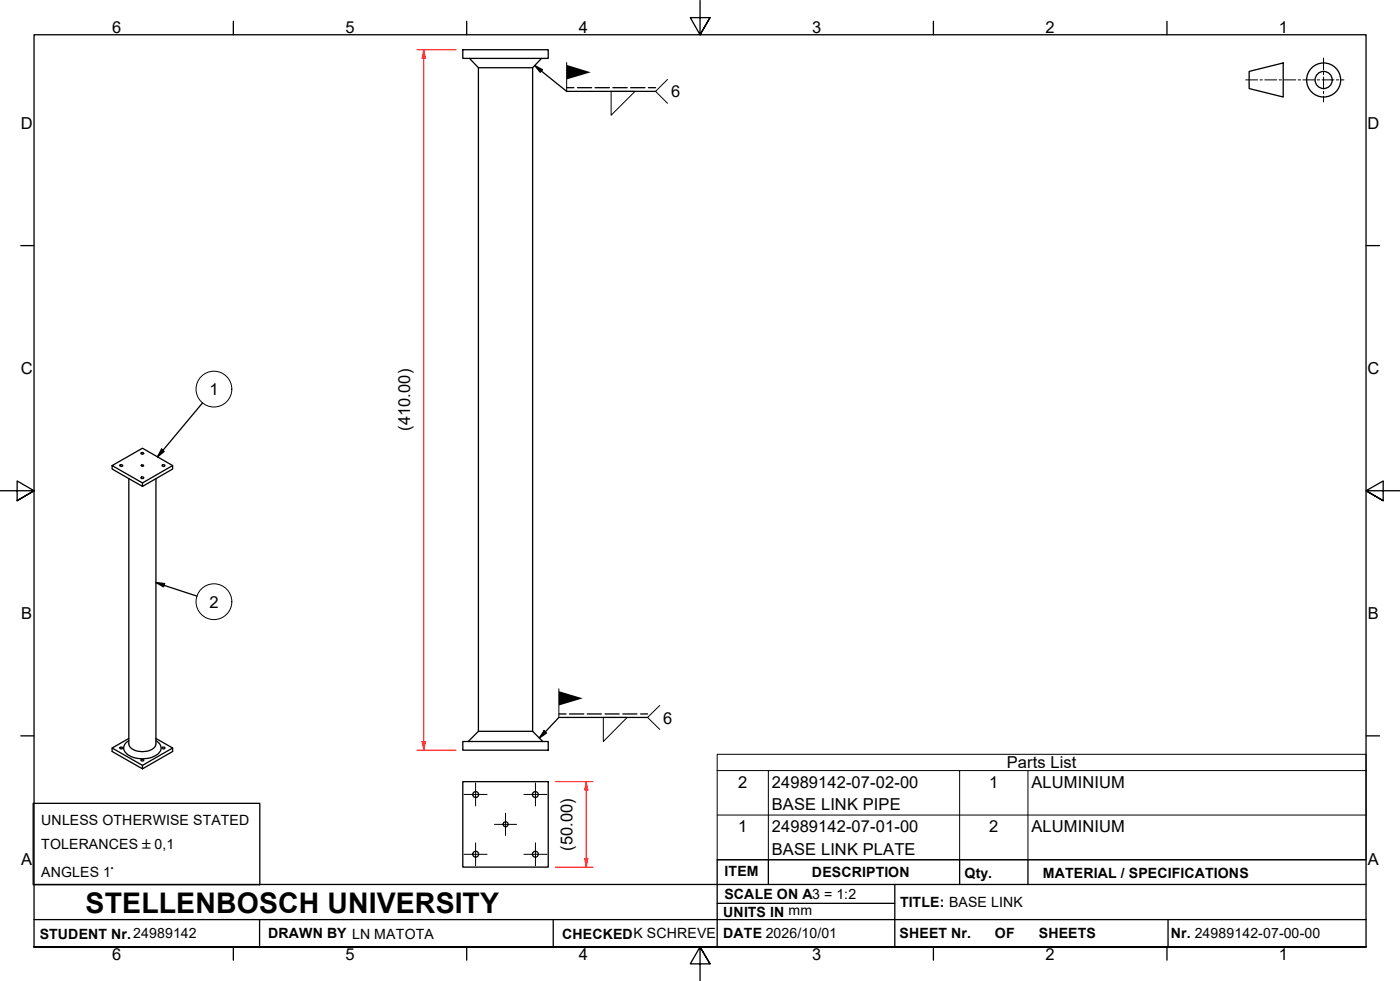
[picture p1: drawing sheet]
<svg xmlns="http://www.w3.org/2000/svg" width="410mm" height="287mm" viewBox="0 0 410 287" stroke-linecap="round" stroke-linejoin="round" font-family="sans-serif">
<!-- layer: Visible Edges(ISO) -->
<g fill="none" stroke="#000" stroke-width=".38">
<path d="M135.5 14.6h25v2.5h-25zM137.5 17.1l2.6 2.7h15.9l2.6-2.7M140.1 19.8v194.3h15.9l2.9 3M156 19.8v194.3M32.8 136.3v1l8.9 5.1v-1l-8.9-5.1 8.9-5.1 8.8 5.1v1l-8.8 5.1M35.2 136.1l.7 .1a.36 .36 0 0 1-.4 .3 .36 .36 0 0 1-.3-.4zM41.3 132.6h.7a.38 .38 0 0 1-.3 .4 .38 .38 0 0 1-.4-.4zM41.4 136.2h.6a.32 .32 0 0 1-.3 .3 .32 .32 0 0 1-.3-.3zM41.4 139.7h.6a.33 .33 0 0 1-.3 .4 .33 .33 0 0 1-.3-.4zM47.6 136.1l.7 .1a.36 .36 0 0 1-.4 .3 .36 .36 0 0 1-.3-.4zM50.5 136.3l-8.8 5.1M37.7 140.1v77.7a3.5 3.5 0 0 0 4 2.2 3.5 3.5 0 0 0 4-2.2v-77.7"/>
<path d="M32.8 219l8.9 5M35.2 218.8h.7a.36 .36 0 0 1-.4 .4 .36 .36 0 0 1-.3-.4zM37.7 216.2l-4.9 2.8v1l8.9 5.1v-1.1l8.8-5M37.7 216.8a2.29 2.29 0 0 0-1.5 2.3 2.29 2.29 0 0 0 1.7 2.1 7.8 7.8 0 0 0 8.8-1 2.22 2.22 0 0 0-1-3.4M45.7 216.2l4.8 2.8v1l-8.8 5.1M47.6 218.8h.7a.36 .36 0 0 1-.4 .4 .36 .36 0 0 1-.3-.4zM135.5 217.1h25v2.5h-25zM140.1 214.1l-3 3M41.4 222.3l.7 .2a.36 .36 0 0 1-.4 .3 .36 .36 0 0 1-.3-.5zM135.5 228.8h25v25h-25z"/>
<circle cx="139.3" cy="232.6" r=".86"/>
<circle cx="156.7" cy="232.6" r=".86"/>
<circle cx="139.3" cy="250" r=".86"/>
<circle cx="148.1" cy="241.3" r=".73"/>
<circle cx="156.7" cy="250" r=".86"/>
</g>
<!-- layer: Symbols(ISO) -->
<g fill="none" stroke="#000" stroke-width=".29">
<path d="M210 225.6v-4.8h190v4.8M210 225.6v26.1h190v-26.1M210 225.6h190M210 238.6h190M225 225.6v26.1M281 225.6v26.1M301 225.6v26.1"/>
<circle cx="62.6" cy="113.9" r="5.2"/>
<circle cx="62.6" cy="176.1" r="5.2"/>
</g>
<!-- layer: Border_0 -->
<g fill="none" stroke="#000" stroke-width=".38">
<path d="M68.3 6.2v4M136.7 6.2v4M205 .1v10.1l-2.9-5h5.8l-2.9 5 2.9-5M273.3 6.2v4M341.7 6.2v4M6.1 71.9h3.9M400 71.9h3.9M0 143.7h10l-5-2.9v5.8l5-2.9-5 2.9M410 143.7h-10l5-2.9v5.8l-5-2.9 5 2.9M6.1 215.4h3.9M400 215.4h3.9M10 277.2v-267h390v267h-390h390"/>
<path d="M68.3 277.2v3.9M136.7 277.2v3.9M273.3 277.2v3.9M341.7 277.2v3.9M207.9 282.1l-2.9-4.9 2.9 4.9h-5.8l2.9-4.9v10"/>
</g>
<!-- layer: Sketch Geometry(ISO) -->
<g fill="none" stroke="#000" stroke-width=".38">
<path d="M365.8 20.9l9.9-2.5v10l-9.9-2.5zM9.7 235.2h66.4v23.8h-66.4zM10 258.9h390M225 251.7v7.2M262 258.9v18.3M281 251.7v7.2M301 251.7v7.2M400 251.7h-190v25.5M10 277.2h390M10 269.2h390M76 269.2v8M162 269.2v8"/>
<path d="M210 264.4h52M342 269.2v8"/>
<circle cx="387.6" cy="23.4" r="5"/>
<circle cx="387.6" cy="23.4" r="2.51"/>
</g>
<g fill="none" stroke="#000" stroke-width=".29">
<path d="M387.5 17v3.5M364.7 23.4h3.5M368.9 23.4h.7M370.3 23.4h3.5M374.5 23.4h.7M375.9 23.4h3.5M380.1 23.4h.7M381.5 23.4h3.5M385.7 23.4h.7M387.1 23.4h3.5M387.5 21.2v.7M387.5 22.6v3.4"/>
<path d="M387.5 26.7v.7M387.5 28.1v1.8M391.3 23.4h.7M392.7 23.4h.8"/>
</g>
<!-- layer: Symbols(ISO) -->
<path d="M59.3 117.9l-13.2 15.8M47.3 131.5l.8 .7-2 1.5zM45.7 170.5l2.5 .3-.3 1zM45.7 170.5l12 4" fill="none" stroke="#000" stroke-width=".38"/>
<path d="M47.3 131.5l.8 .7-2 1.5zM45.7 170.5l2.5 .3-.3 1z" fill="#000"/>
<!-- layer: Center Mark(ISO) -->
<path d="M135.9 232.6h6.7M139.3 229.2v6.7M148 238.1v6.5M153.4 232.6h6.7M156.8 229.2v6.7M135.9 250.1h6.7M139.3 246.7v6.7M144.8 241.3h6.5M153.4 250.1h6.7M156.8 246.7v6.7" fill="none" stroke="#000" stroke-width=".29"/>
<!-- layer: Dimensions(ISO) -->
<path d="M171.6 228.8v2.5" fill="none" stroke="#f00" stroke-width=".29"/>
<path d="M171.6 228.8l.5 2.5h-.9z" fill="#f00"/>
<path d="M171.6 228.8l.5 2.5h-.9zM171.6 251.3v2.5" fill="none" stroke="#f00" stroke-width=".29"/>
<path d="M171.2 251.3h.9l-.5 2.5z" fill="#f00"/>
<path d="M124.1 14.6v2.5M162.6 228.8h11.1M171.6 231.3v20M162.6 253.8h11.1M171.2 251.3h.9l-.5 2.5z" fill="none" stroke="#f00" stroke-width=".29"/>
<path d="M124.1 14.6l.5 2.5h-1z" fill="#f00"/>
<path d="M124.1 14.6l.5 2.5h-1zM124.1 217.1v2.5" fill="none" stroke="#f00" stroke-width=".29"/>
<path d="M123.6 217.1h1l-.5 2.5z" fill="#f00"/>
<path d="M122.1 14.6h11.4M124.1 17.1v200M122.1 219.6h11.4M123.6 217.1h1l-.5 2.5z" fill="none" stroke="#f00" stroke-width=".29"/>
<!-- layer: Symbols(ISO) -->
<g fill="none" stroke="#000" stroke-width=".38">
<path d="M156.6 19.2l2.2 1.2-.6 .8zM156.6 19.2l9.3 7.5h26.1M165.9 25.7h2.1M169.1 25.7h4.1M174.2 25.7h4.2M179.5 25.7h4.1M184.7 25.7h4.1M189.9 25.7h2.1M159.3 213.9l.7 .7-2.1 1.4zM163.6 209h2.1M166.8 209h4.1M172 209h4.1"/>
<path d="M177.2 209h4.1M182.4 209h4.1M187.6 209h2M189.6 210h-26l-5.7 6"/>
</g>
<path d="M165.9 19l7.1 2.2-7.1 2.1zM156.6 19.2l2.2 1.2-.6 .8zM159.3 213.9l.7 .7-2.1 1.4zM163.6 202.3l7 2.1-7 2.1z" fill="#000"/>
<path d="M165.9 18.3v8.4M178.9 26.7h7l-7 7zM195.5 23.3l-3.5 3.4 3.5 3.5M163.6 201.6v8.4M176.7 210h6.9l-6.9 7.1zM193.2 206.5l-3.6 3.5 3.6 3.5" fill="none" stroke="#000" stroke-width=".29"/>
<text font-size="8.3" x="25.1" y="267.2">STELLENBOSCH UNIVERSITY</text>
<g font-size="4.8">
<text x="32.8" y="9.7">6</text>
<text x="101.2" y="9.7">5</text>
<text x="169.5" y="9.7">4</text>
<text x="237.8" y="9.7">3</text>
<text x="306.1" y="9.7">2</text>
<text x="374.5" y="9.7">1</text>
<text x="196.5" y="28.5">6</text>
<text x="6.1" y="37.8">D</text>
<text x="400.4" y="37.8">D</text>
<text x="6.1" y="109.6">C</text>
<text x="400.4" y="109.6">C</text>
<text x="61.3" y="115.6">1</text>
<text x="120.1" y="126.2" transform="rotate(-90 120.1 126.2)">(410.00)</text>
<text x="61.3" y="177.9">2</text>
<text x="6.2" y="181.3">B</text>
<text x="400.5" y="181.3">B</text>
<text x="194.2" y="211.8">6</text>
<text x="294.8" y="224.9">Parts List</text>
<text x="216.2" y="230.6">2</text>
<text x="226" y="230.6">24989142-07-02-00</text>
<text x="289.6" y="230.6">1</text>
<text x="302" y="230.6">ALUMINIUM</text>
<text x="226" y="237.1">BASE LINK PIPE</text>
<text x="216.2" y="243.6">1</text>
<text x="226" y="243.6">24989142-07-01-00</text>
<text x="289.6" y="243.6">2</text>
<text x="302" y="243.6">ALUMINIUM</text>
<text x="167.6" y="249.1" transform="rotate(-90 167.6 249.1)">(50.00)</text>
<text x="226" y="250.1">BASE LINK PLATE</text>
<text x="6.2" y="253.1">A</text>
<text x="400.5" y="253.1">A</text>
<text x="32.8" y="281.1">6</text>
<text x="101.2" y="281.1">5</text>
<text x="169.5" y="281.1">4</text>
<text x="237.8" y="281.1">3</text>
<text x="306.1" y="281.1">2</text>
<text x="374.5" y="281.1">1</text>
</g>
<g font-size="4.1">
<text x="12.1" y="241.6">UNLESS OTHERWISE STATED</text>
<text x="12.1" y="248.5">TOLERANCES ±0,1</text>
<text x="12.1" y="256.7">ANGLES 1°</text>
<text x="212.2" y="256.5">ITEM</text>
<text x="237.7" y="256.7">DESCRIPTION</text>
<text x="282.4" y="256.9">Qty.</text>
<text x="305.4" y="256.9">MATERIAL / SPECIFICATIONS</text>
<text x="212.1" y="263">SCALE ON A3 = 1:2</text>
<text x="211.8" y="268.4">UNITS IN mm</text>
<text x="263.5" y="265.6">TITLE: BASE LINK</text>
<text x="11.6" y="274.8">STUDENT Nr.24989142</text>
<text x="78.5" y="274.6">DRAWN BY LN MATOTA</text>
<text x="164.6" y="274.8">CHECKEDK SCHREVE</text>
<text x="211.8" y="274.6">DATE 2026/10/01</text>
<text x="263.4" y="274.6">SHEET Nr.</text>
<text x="291.3" y="274.6">OF</text>
<text x="304.2" y="274.6">SHEETS</text>
<text x="342.8" y="274.5">Nr. 24989142-07-00-00</text>
</g>
</svg>
